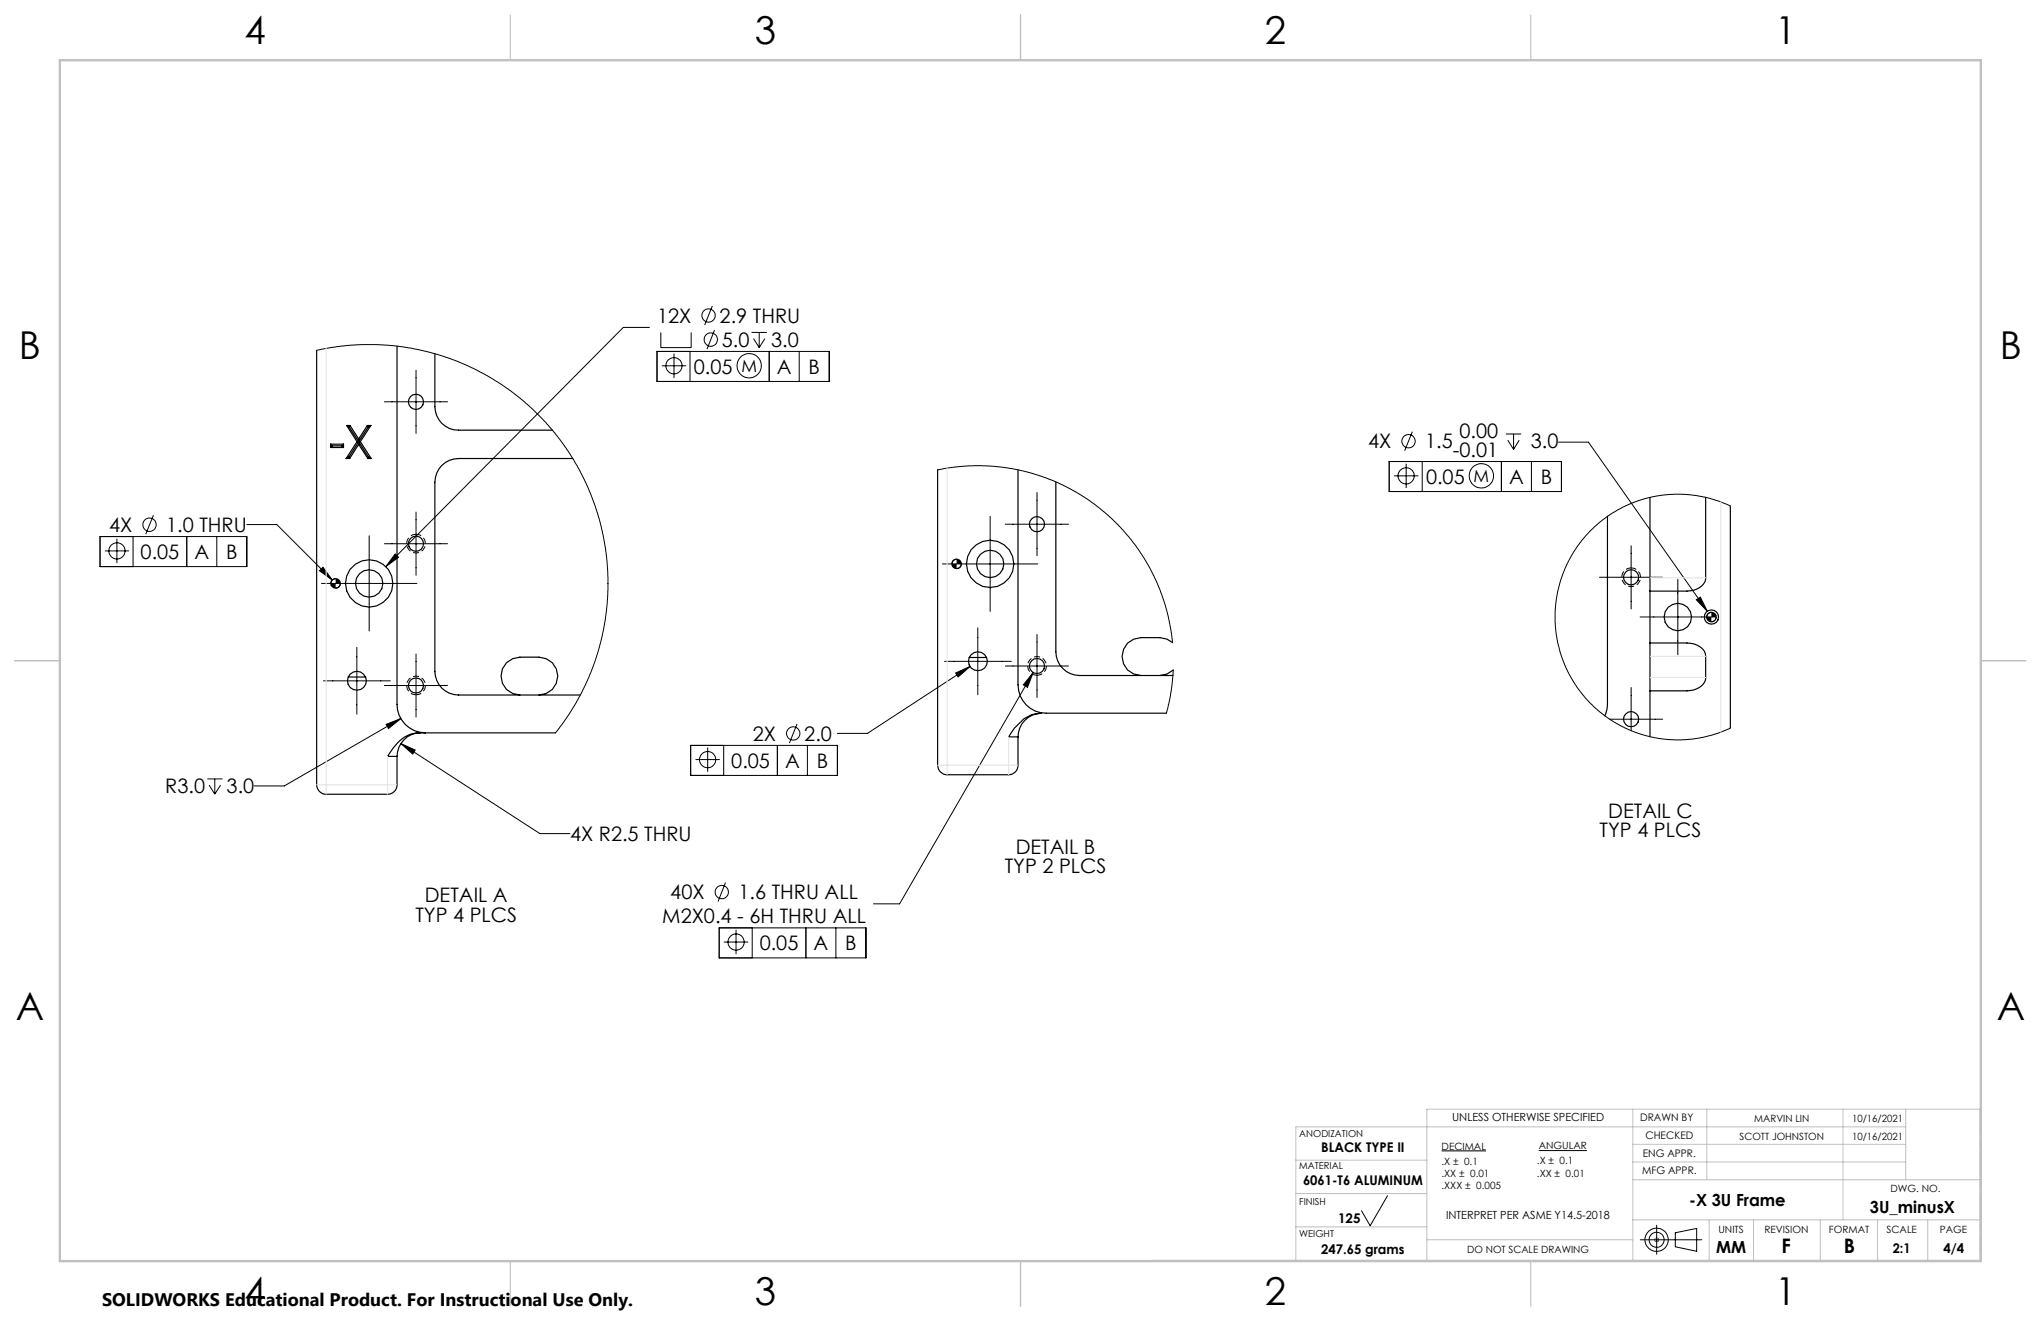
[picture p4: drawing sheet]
<svg xmlns="http://www.w3.org/2000/svg" width="432mm" height="279mm" viewBox="0 0 432 279" stroke-linecap="round" stroke-linejoin="round" font-family="sans-serif">
<g fill="none" stroke="#000" stroke-width=".21">
<path d="M67 74.1l3.4-.7 4-.4 2-.1 5.4 .1 3.3 .3 4.4 .9 4.2 1.1 3.4 1.3 3.7 1.6 3.7 2.1 3.6 2.4 2.8 2.3 1.7 1.5 3.5 3.6 2.5 3.1 2.6 3.8 1.6 2.8 2 4.4 1.4 3.7 1 3.5 .9 4.8 .3 2.4 .2 3.4v4.4l-.5 4.4-.7 3.8-1.2 4.3-1.3 3.6-2.9 6-2.2 3.4-2.3 3.1M88 78.3v13.4M137.4 69.3h-5.5l-50.3 50.5M139 74.3h36.4v6.4h-36.4zM139.8 70.3v3.2h6.4v-3.2M140 77.4h5.2M142.6 74.8v5.1M146 74.3v6.4M150.7 64.7l-1.6 4.1M151.2 69.8l-1.6 4M159 70.3h3.2M159.4 71.6l1.2 1.9"/>
<path d="M160.6 70.3v3.2M161.8 71.6l-1.2 1.9M162.7 74.3v6.4M169.1 74.3v6.4M81.3 85h13.4M198.4 99.4l5.4-.8 4-.1 4 .3 3.8 .6 4 1.1 4.3 1.7 3.7 1.9 3.9 2.5 2.9 2.4 3.1 3 2.9 3.6 2.5 3.8 1.7 3.4 1.9 4.9 1.2 5.2 .4 3M293.9 97.6h36.4v6.4h-36.4zM297.5 98.1v5.1M298.8 91.3l-1.6 4M300.9 97.6v6.4M317.6 97.6v6.4M318.6 91.8h3.2"/>
<path d="M319 93.1l1.2 1.9M320.2 91.8v3.2M321.4 93.1l-1.2 1.9M324 97.6v6.4M329.7 93.5h6.4l25.1 35.8M21.2 113.5h31v6.3h-31zM22.2 116.5h5.1M24.7 113.9v5.2M28.2 113.5v6.3M32.5 109l-1.7 4M39.5 113.5v6.3M45.9 113.5v6.3"/>
<path d="M52.2 110.9h6.4l11.7 11.8M68.3 120l2 2.7-2.7-2zM78.1 113.3v20.2M81.3 115h13.4M83.6 117.2l.7 .7-2.7 1.9zM88 108.3v13.4M199.4 119.3h20.2M202.4 118.3h-.2a.91 .91 0 0 0-.8 1M203.4 119.3l-.1 .4-.3 .3-.6 .3M209.5 109.2v20.1M212.7 110.9h13.4M219.4 104.2v13.3"/>
<path d="M294.9 100.6h5.2M345.1 115.4v13.4M366.1 107l-2.4-1-3.1-.9-3.6-.5h-3.6l-3.6 .4-3.2 .9-2.6 1-3 1.7-2.4 1.7-2.4 2.2-1.7 1.9-1.6 2.4-1.8 3.5-1 2.7-.7 2.9-.4 3.5 .1 3.3 .4 3 .8 2.9 1.4 3.5 1.6 2.7 2.1 2.8 2.2 2.2 3.1 2.4 3.1 1.8 2.7 1.1 2.9 .8 3.5 .5 2.9 .1 3.7-.4 3-.7 3.6-1.4M68 123.4h20.2M71 122.4a1.02 1.02 0 0 0-1 1M72 123.4a1.02 1.02 0 0 1-1 1M75.5 136.9v14.2M88 138.3v13.4M199.8 139.9h14.2M206.9 132.8v14.1M219.4 134.2v13.3M338.4 122.1h13.4"/>
<path d="M347 130.5h15.9M355 122.5v16M358.9 126.9l.8-.6 1.5 3zM362.1 129.5l-.7 .3-.3 .7M363.1 130.5a1.02 1.02 0 0 1-1 1M68.4 144h14.2M81.3 145h13.4M81.7 153.2l3.1-1.2-2.6 2.1zM84.8 157.3l3 1.3-.5 .9zM84.8 152l-24.7 14.2h-6.3M84.8 157.3l29.4 19h6.4M146.1 157.7h31.1v6.3h-31.1z"/>
<path d="M149.7 158.1v5.1M153.1 157.7v6.3M164.5 157.7v6.3M168.6 153.1l-1.6 4.1M170.8 157.7v6.3M202.2 142.3l3-1.3-2.5 2.2zM205.2 141l-21.7 14.1h-6.3M212.7 140.9h13.4M218.6 142.2l-1.2 3.2-.9-.5zM218.6 142.2l-28.3 49h-5.5M248.2 141.7l-.4 4.2-1 4.9M340.5 152.1h11.3"/>
<path d="M345.1 145.4v9.1M43.9 164.7h3.2M44.2 166.1l1.2 1.9M45.4 164.7v3.3M46.7 166.1l-1.3 1.9M147.1 160.7h5.2M152.2 196.3h31v6.3h-31zM153.1 199.2h5.2M153.5 186.7l-1.6 4M155.7 196.7v5.1M159.1 196.3v6.3M170.5 196.3v6.3"/>
<path d="M176.8 196.3v6.3M293.5 252.9l-3.6 6.4-1.9-3.2M305 243.4h9.4M325.5 243.4h10.2M350.5 259.2v6.1M347 262.2h13M350.1 261.9l.7 .7M350.8 261.9l-.7 .7M354.4 260.7l4.6-.9v4.9l-4.6-1z"/>
<circle cx="142.6" cy="77.4" r="1.71"/>
<circle cx="149.9" cy="66.7" r="1.4"/>
<circle cx="150.4" cy="71.8" r="1.42"/>
<circle cx="158.5" cy="77.4" r="2.58"/>
<circle cx="298" cy="93.3" r="1.41"/>
<circle cx="24.7" cy="116.5" r="1.71"/>
<circle cx="31.6" cy="111" r="1.42"/>
<circle cx="297.5" cy="100.6" r="1.71"/>
<circle cx="313.4" cy="100.7" r="2.58"/>
<circle cx="167.8" cy="155.1" r="1.41"/>
<circle cx="149.7" cy="160.7" r="1.72"/>
<circle cx="152.7" cy="188.7" r="1.41"/>
<circle cx="155.7" cy="199.2" r="1.72"/>
<circle cx="350.5" cy="262.2" r="2.45"/>
<circle cx="350.5" cy="262.2" r="1.59"/>
</g>
<g fill="none" stroke="#c0c0c0" stroke-width=".21">
<path d="M345.4 234.6v32M361.1 234.6v14.9M389.9 234.6v23.4M403.2 238.3h-129.1v28.3M403.2 234.6v14.9M274.1 245.4h27.8M274.1 252.4h27.8M274.1 259.5h27.8M345.4 249.5h73.5M345.4 258h73.5M345.4 242h57.8M345.4 245.8h57.8"/>
<path d="M361.6 258v8.6M371 258v8.6M385.1 258v8.6M397.2 258v8.6M407.8 258v8.6M243.9 266.6h175M301.9 262.2h43.5M350 262.2h1M350.1 261.9l.7 .7M350.5 261.7v1M350.8 261.9l-.7 .7M418.9 265.1v-30.5h-117v32"/>
</g>
<path d="M88 113a2 2 0 0 0-1.8 2.7 2 2 0 0 0 3.2 .7 2 2 0 0 0-.6-3.3l-.8-.1M345.1 120.1a2 2 0 0 1 1.8 2.8 2 2 0 0 1-3.2 .6 2 2 0 0 1 .6-3.3l.8-.1M88 147a2 2 0 0 1-1.8-2.8 2 2 0 0 1 3.2-.6 2 2 0 0 1-.6 3.2l-.8 .2M219.4 142.8a2 2 0 0 1-1.8-2.7 2 2 0 0 1 3.2-.7 2 2 0 0 1-.6 3.3l-.8 .1" fill="none" stroke="#000" stroke-width=".21" stroke-dasharray="1.3 .6" stroke-dashoffset=".1" stroke-linecap="butt"/>
<path d="M418.9 234.6v32" fill="none" stroke="#c0c0c0" stroke-width=".21" stroke-dasharray="5.1 1.3 1.3 1.3" stroke-dashoffset="-.1"/>
<path d="M108 3.2v9.5M215.9 3.2v9.5M323.8 3.2v9.5M3.1 139.7h9.6M419.1 139.7h9.5M108 266.7v9.6M215.9 266.7v9.6M323.8 266.7v9.6" fill="none" stroke="#c0c0c0" stroke-width=".25"/>
<path d="M12.7 12.7h406.4v254h-406.4z" fill="none" stroke="#c0c0c0" stroke-width=".5"/>
<g fill="#000">
<path d="M83.6 117.2l-2 2.6 2.7-1.9zM68.3 120l-.7 .7 2.7 2zM81.7 153.2l.5 .9 2.6-2.1zM84.8 157.3l2.5 2.2 .5-.9zM202.2 142.3l.5 .9 2.5-2.2zM218.6 142.2l-2.1 2.7 .9 .5zM358.9 126.9l2.3 2.4-1.5-3z"/>
<path d="M70 123.4v.1a.97 .97 0 0 0 1 .9v-1zM71 122.4v1h1a1.02 1.02 0 0 0-1-1zM201.4 119.3v.1a.97 .97 0 0 0 1 .9v-1zM202.4 118.3v1h1a1.02 1.02 0 0 0-1-1zM361.1 130.5a1.02 1.02 0 0 0 1 1v-1zM362.1 129.5v1h1l-.1-.4a1.01 1.01 0 0 0-.9-.6z"/>
</g>
<g fill="none" stroke="#000" stroke-width=".25">
<path d="M67 74.1v91.9a2.05 2.05 0 0 0 2 2h13a1.99 1.99 0 0 0 2-2v-6M84 73.2v75.8a6 6 0 0 0 6 6M92 74.8v11.2a4.9 4.9 0 0 0 5 5h19.9M70 94.7h2.7M70 93.9h2.7M70 93.9v.8M70 93.9l.3 .4M70.3 94.3l-.3 .4M70.3 94.3h2M72.3 94.3l.4 .4M72.7 93.9v.8M72.7 93.9l-.4 .4"/>
<path d="M73.2 97h.8M73.3 90h.7M73.3 90l2.2 3.4M73.3 90l.6 .3M73.8 96.7l-.6 .3M73.8 96.7l.2 .3M73.9 90.3l2 3.1M74 90l1.9 2.9M74 90l-.1 .3M75.5 93.4l-2.3 3.6M75.5 93.4h.7M75.9 93.4h.1"/>
<path d="M75.9 94l-1.9 3M75.9 94l1.9 3M75.9 93.4l2.1 3.3M75.9 92.9v1.1M75.9 93.4l-2.1 3.3M76.2 93.4l2.3 3.6M77.7 90h.8M77.7 90l-1.8 2.9M77.7 90l.2 .3M77.8 97h.7M77.9 90.3l-2 3.1M78 96.7l.5 .3"/>
<path d="M78 96.7l-.2 .3M78.5 90l-2.3 3.4M78.5 90l-.6 .3M121.2 97h-24.2a5 5 0 0 0-5 5v40a5 5 0 0 0 5 5h25.8M198.4 99.4v62.5a2.05 2.05 0 0 0 2 2h13a1.99 1.99 0 0 0 2-2v-6M215.4 99.4v45.5a6 6 0 0 0 6 5.9h25.4M223.4 101.9v36a5.1 5.1 0 0 0 5 5h19.7M340.1 109.2v39.9l-.1 1-.5 1.3M349.1 105.2v19.8M360.9 105.2v17a3.3 3.3 0 0 1-3.3 2.8h-8.5M366.1 107v47M205 139.1h3.7"/>
<path d="M248.1 135.9l-1.2-.7-1.5-.3h-4a4 4 0 0 0-4 4 4 4 0 0 0 4 4M349.1 136h7.8a4 4 0 0 1 3.9 2.3l.1 5a3.3 3.3 0 0 1-3.3 2.8h-8.5M349.1 136v10.1M349.1 125v11M73.7 143.2h3.6M89 155a5 5 0 0 0-5 5M110 147a4 4 0 0 1-4-4 4 4 0 0 1 4-4h4a4 4 0 0 1 4 4 4 4 0 0 1-4 4M117.5 155h-28.8a6.9 6.9 0 0 0-5.8 3.6l-.9 1.4h2M220.1 150.8a7.6 7.6 0 0 0-6.1 4.1l-.6 1h2M220.4 150.8a5.1 5.1 0 0 0-5 5.1M248.2 141.7l-1.3 .9-1.5 .3M349.1 146.1v9.7"/>
<circle cx="88" cy="85" r="1.59"/>
<circle cx="88" cy="115" r="1.59"/>
<circle cx="202.4" cy="119.3" r="1"/>
<circle cx="209.5" cy="119.3" r="5"/>
<circle cx="209.5" cy="119.3" r="2.89"/>
<circle cx="219.4" cy="110.9" r="1.61"/>
<circle cx="71" cy="123.4" r="1.02"/>
<circle cx="78.1" cy="123.4" r="5"/>
<circle cx="78.1" cy="123.4" r="2.89"/>
<circle cx="206.9" cy="139.9" r="2"/>
<circle cx="345.1" cy="122.1" r="1.61"/>
<circle cx="355" cy="130.5" r="2.9"/>
<circle cx="362.1" cy="130.5" r="1.51"/>
<circle cx="362.1" cy="130.5" r="1.01"/>
<circle cx="75.5" cy="144" r="2"/>
<circle cx="88" cy="145" r="1.58"/>
<circle cx="219.4" cy="140.9" r="1.6"/>
<circle cx="345.1" cy="152.1" r="1.61"/>
</g>
<g fill="none" stroke="#e6e6db" stroke-width=".25">
<path d="M69 73.7v92.3M200.4 99v62.9M364.1 106.2v48.6M349.1 122.2h11.8M349.1 138.8h11.8M82 160v6M213.4 155.9v6M349.1 143.3h11.8M67 166h2M69 166v2M69 166h13M82 166h2"/>
<path d="M82 166v2M198.4 161.9h2M200.4 161.9v2M200.4 161.9h13M213.4 161.9h2M213.4 161.9v2"/>
</g>
<g font-size="8.1">
<text x="51.7" y="9.3">4</text>
<text x="159.7" y="9.3">3</text>
<text x="267.6" y="9.3">2</text>
<text x="375.6" y="9.3">1</text>
<text x="4" y="76">B</text>
<text x="423.1" y="76">B</text>
<text x="3.3" y="215.7">A</text>
<text x="422.4" y="215.7">A</text>
<text x="51.7" y="276">4</text>
<text x="159.7" y="276">3</text>
<text x="267.6" y="276">2</text>
<text x="375.6" y="276">1</text>
</g>
<g font-size="4.2">
<text x="139" y="68.3">12X</text>
<text x="152.3" y="68.3">2.9 THRU</text>
<text x="152.7" y="73.4">5.0</text>
<text x="163.1" y="73.4">3.0</text>
<text x="146.8" y="79.1">0.05</text>
<text x="164.4" y="79.1">A</text>
<text x="171.1" y="79.1">B</text>
<text x="289.5" y="94.9">4X</text>
<text x="301.5" y="94.9">1.5</text>
<text x="308.8" y="92.6">0.00</text>
<text x="323.9" y="94.9">3.0</text>
<text x="307.4" y="96.7">-0.01</text>
<text x="301.7" y="102.4">0.05</text>
<text x="319.3" y="102.4">A</text>
<text x="326" y="102.4">B</text>
<text x="23.1" y="112.5">4X</text>
<text x="35.2" y="112.5">1.0 THRU</text>
<text x="29.7" y="118.3">0.05</text>
<text x="41.1" y="118.3">A</text>
<text x="47.8" y="118.3">B</text>
<text x="159.3" y="156.7">2X</text>
<text x="170.2" y="156.7">2.0</text>
<text x="35" y="167.8">R3.0</text>
<text x="47.9" y="167.8">3.0</text>
<text x="154.7" y="162.4">0.05</text>
<text x="166.1" y="162.4">A</text>
<text x="172.8" y="162.4">B</text>
<text x="340.2" y="172.9">DETAIL C</text>
<text x="120.6" y="177.9">4X R2.5 THRU</text>
<text x="338.4" y="177.1">TYP 4 PLCS</text>
<text x="212.6" y="184.7">TYP 2 PLCS</text>
<text x="214.9" y="180.5">DETAIL B</text>
<text x="89.9" y="190.7">DETAIL A</text>
<text x="141.8" y="190.2">40X</text>
<text x="156.2" y="190.2">1.6 THRU ALL</text>
<text x="87.9" y="194.9">TYP 4 PLCS</text>
<text x="140.1" y="195.3">M2X0.4 - 6H THRU ALL</text>
<text x="160.7" y="201">0.05</text>
<text x="172.1" y="201">A</text>
<text x="178.8" y="201">B</text>
<text x="376.9" y="265">F</text>
<text x="390.1" y="265">B</text>
</g>
<text font-size="3.8" x="21.6" y="276.3">SOLIDWORKS Educational Product. For Instructional Use Only.</text>
<g font-size="3.6">
<text x="156.9" y="78.6">M</text>
<text x="311.8" y="101.9">M</text>
</g>
<g font-size="3.5">
<text x="357.4" y="255">-X 3U Frame</text>
<text x="395.6" y="256.5">3U_minusX</text>
<text x="363.1" y="265">MM</text>
</g>
<g font-size="2.8">
<text x="279.5" y="243.7">BLACK TYPE II</text>
<text x="275.7" y="250.7">6061-T6 ALUMINUM</text>
<text x="283.1" y="258.6">125</text>
<text x="279.5" y="265.3">247.65 grams</text>
<text x="400.5" y="265">2:1</text>
<text x="411.2" y="265">4/4</text>
</g>
<g font-size="2.4">
<text x="307.2" y="237.2">UNLESS OTHERWISE SPECIFIED</text>
<text x="305.9" y="257.8">INTERPRET PER ASME Y14.5-2018</text>
</g>
<g font-size="2.2">
<text x="347" y="237.2">DRAWN BY</text>
<text x="347.6" y="244.7">ENG APPR.</text>
<text x="348.1" y="240.9">CHECKED</text>
<text x="347.4" y="248.4">MFG APPR.</text>
</g>
<g font-size="2.1">
<text x="371.1" y="237.4">MARVIN LIN</text>
<text x="391.8" y="237.4">10/16/2021</text>
<text x="305" y="243.2">DECIMAL</text>
<text x="325.5" y="243.1">ANGULAR</text>
<text x="368" y="241.1">SCOTT JOHNSTON</text>
<text x="391.8" y="241.1">10/16/2021</text>
<text x="304.9" y="246.3">.X ± 0.1</text>
<text x="304.9" y="248.9">.XX ± 0.01</text>
<text x="304.9" y="251.5">.XXX ± 0.005</text>
<text x="325.2" y="246.2">.X ± 0.1</text>
<text x="325.2" y="248.9">.XX ± 0.01</text>
<text x="400" y="252.1">DWG. NO.</text>
<text x="363.5" y="260.7">UNITS</text>
<text x="373.3" y="260.7">REVISION</text>
<text x="386.9" y="260.7">FORMAT</text>
<text x="399.1" y="260.7">SCALE</text>
<text x="410.4" y="260.7">PAGE</text>
<text x="310.4" y="265">DO NOT SCALE DRAWING</text>
</g>
<g font-size="2">
<text x="274.9" y="240.6">ANODIZATION</text>
<text x="274.9" y="247.3">MATERIAL</text>
<text x="274.9" y="254.8">FINISH</text>
<text x="274.9" y="261.7">WEIGHT</text>
</g>
</svg>
